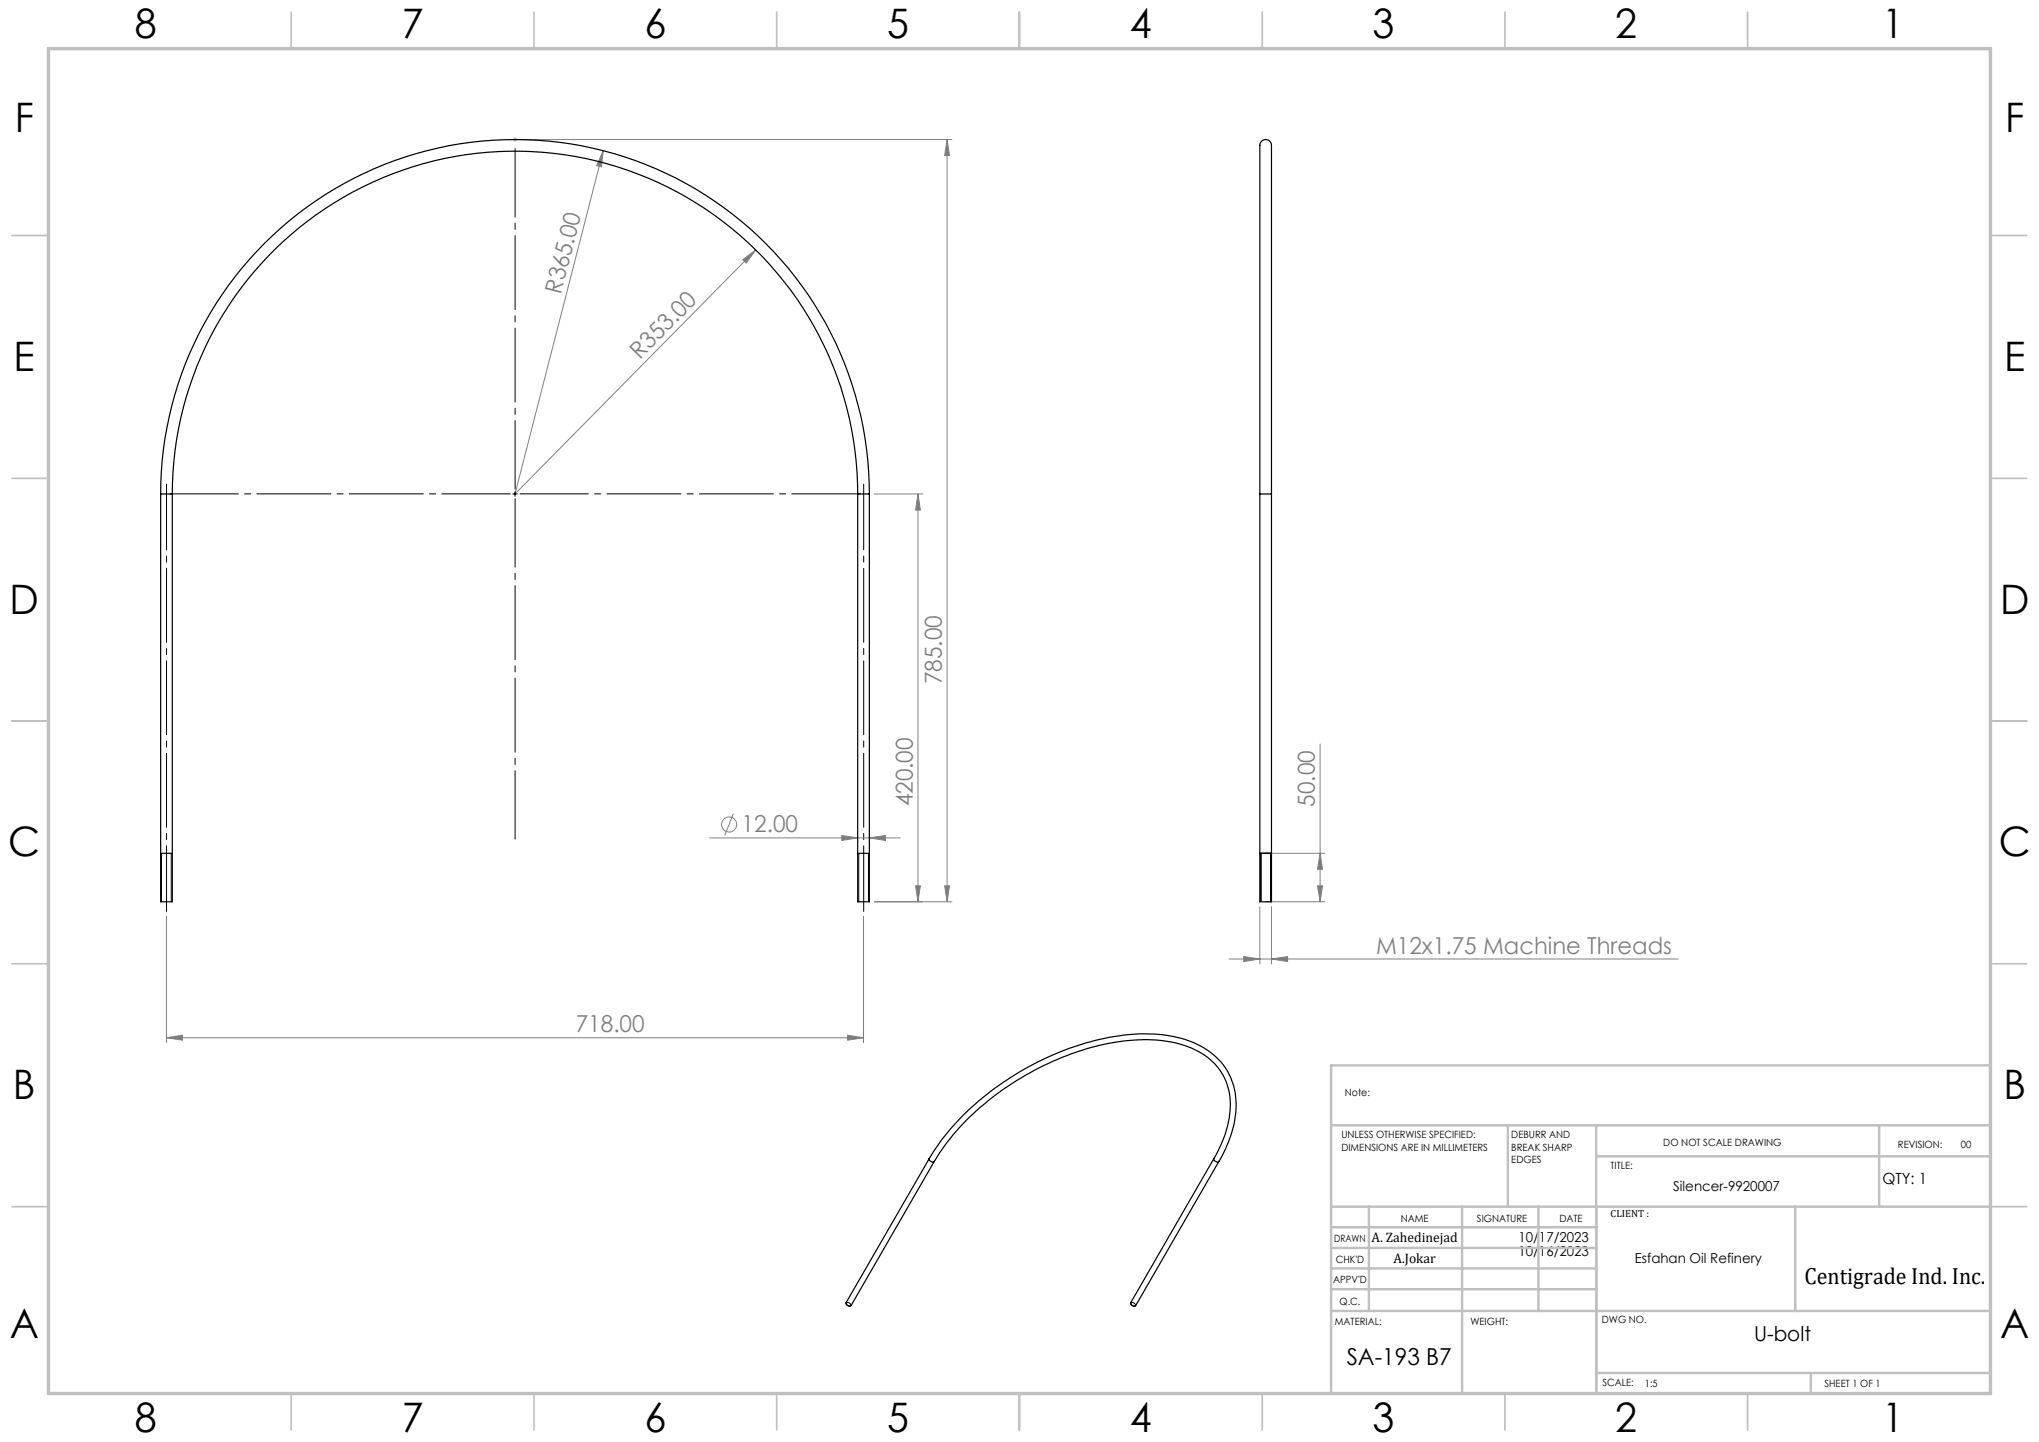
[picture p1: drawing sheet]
<svg xmlns="http://www.w3.org/2000/svg" width="420mm" height="297mm" viewBox="0 0 420 297" stroke-linecap="round" stroke-linejoin="round" font-family="sans-serif">
<g fill="none" stroke="#808080" stroke-width=".21">
<path d="M107.1 28.7h89M124.2 31l-.3 3.4-1-.3zM124.2 31l-18.1 70.7 49.6-50.2M195.1 28.7l.5 3.3h-1zM195.1 28.7v157M153 53.5l2.7-2-2 2.7zM180.1 101.7h10M189.1 101.7l.5 3.4h-1zM189.1 101.7v84M271.9 153.2v32.5M146.2 172.6h39.2M151.1 167.6l-1.8 4.4"/>
<path d="M173.4 172.1l3.3 .5-3.3 .5zM179.1 172.6l3.3-.5v1zM260.7 175.8h12.2M271.9 175.8l.5 3.2h-1zM34.3 188.7v26M177.9 188.7v26M188.6 182.5h1l-.5 3.2zM194.6 182.5h1l-.5 3.2zM196.1 185.7h-16M253.2 197.5h92.5M256.2 197l3.3 .5-3.3 .5zM259.5 186.8v11.7"/>
<path d="M260.7 185.7h12.2M261.9 197.5l3.3-.5v1zM261.9 186.8v11.7M271.4 182.5h1l-.5 3.2zM34.3 213.7l3.3-.5v1zM34.3 213.7h143.6M174.6 213.2l3.3 .5-3.3 .5z"/>
<circle cx="150.2" cy="169.8" r="1.55"/>
</g>
<path d="M105.6 28.7h1M105.7 28.4l.7 .7M106.1 28.3v.9M106.4 28.4l-.7 .7" fill="none" stroke="#c0c0c0" stroke-width=".21"/>
<path d="M105.6 101.7h1M106.1 101.2v1M33.3 175.8v9.9M35.3 175.8v9.9M176.9 175.8v9.9M178.9 175.8v9.9M259.7 175.8v9.9M261.7 175.8v9.9M174.4 268.3a.52 .52 0 0 1 .6 .1 .52 .52 0 0 1 .2 .6l-.6-.1-.3-.4zM233 268.4a.52 .52 0 0 1 .6 0 .52 .52 0 0 1 .2 .6l-.5-.1-.3-.4z" fill="none" stroke="#000" stroke-width=".21"/>
<path d="M34.3 99.7v88M177.9 99.7v88" fill="none" stroke="#000" stroke-width=".21" stroke-dasharray="15.2 1.3 1.3 1.3" stroke-dashoffset="1.7"/>
<g fill="none" stroke="#c0c0c0" stroke-width=".35">
<path d="M60 2.5v7.5M110 2.5v7.5M160 2.5v7.5M210 2.5v7.5M260 2.5v7.5M310 2.5v7.5M360 2.5v7.5M2.5 48.5h7.5M410 48.5h7.5M2.5 98.5h7.5M410 98.5h7.5M2.5 148.5h7.5"/>
<path d="M410 148.5h7.5M2.5 198.5h7.5M410 198.5h7.5M2.5 248.5h7.5M410 248.5h7.5M60 287v7.5M110 287v7.5M160 287v7.5M210 287v7.5M260 287v7.5M310 287v7.5M360 287v7.5"/>
</g>
<g fill="none" stroke="#c0c0c0" stroke-width=".5">
<path d="M410 219.4h-135.8v67.4M274.2 231.8h135.8M310.6 231.8v16.7M328.8 231.8v55.2M328.8 238.2h81.2M387.1 231.8v16.7M274.2 248.5h135.8M274.2 257h54.6M274.2 252.8h54.6M282 248.5v21.5M301.2 248.5v38.3M316.9 248.5v21.5"/>
<path d="M369.8 248.5v21.5M274.2 265.5h54.6M274.2 261.3h54.6M274.2 270h135.8M328.8 282.8h81.2M373 282.8v4.2"/>
</g>
<path d="M10 10h400v277h-400z" fill="none" stroke="#c0c0c0" stroke-width=".7"/>
<path d="M33.1 175.8h2.4M176.7 175.8h2.4M259.5 175.8h2.4" fill="none" stroke="#000" stroke-width=".25"/>
<path d="M105.1 101.7h-70.1M106.1 102.7v70.1M106.1 100.7v-70.1M107.1 101.7h70.1" fill="none" stroke="#000" stroke-width=".21" stroke-dasharray="15.2 1.3 1.3 1.3" stroke-dashoffset="1.1"/>
<g fill="#808080">
<path d="M153 53.5l2.7-2-2 2.7z"/>
<path d="M124.2 31l-.3 3.4-1-.3z"/>
<path d="M195.1 28.7l.5 3.3h-1zM194.6 182.5h1l-.5 3.2z"/>
<path d="M34.3 213.7l3.3-.5v1zM174.6 213.2l3.3 .5-3.3 .5z"/>
<path d="M261.9 197.5l3.3-.5v1zM256.2 197l3.3 .5-3.3 .5z"/>
<path d="M179.1 172.6l3.3-.5v1zM173.4 172.1l3.3 .5-3.3 .5z"/>
<path d="M271.4 182.5h1l-.5 3.2zM271.9 175.8l.5 3.2h-1z"/>
<path d="M188.6 182.5h1l-.5 3.2zM189.1 101.7l.5 3.4h-1z"/>
</g>
<g fill="none" stroke="#000" stroke-width=".25">
<path d="M33.1 101.7a73 73 0 0 1 73-73 73 73 0 0 1 73 73M33.1 101.7v84h2.4v-84M33.1 101.7h2.4M35.5 101.7a70.6 70.6 0 0 1 70.6-70.6 70.6 70.6 0 0 1 70.6 70.6M176.7 101.7v84h2.4v-84M176.7 101.7h2.4M259.5 101.7v-70.9a1.84 1.84 0 0 1 .9-2 1.32 1.32 0 0 1 1.5 1.7v71.2M259.5 101.7v84h2.4v-84M259.5 101.7h2.4M191.4 238.6a53.4 53.4 0 0 1 21.6-19.5 49.7 49.7 0 0 1 24.7-6.1 20.1 20.1 0 0 1 12.9 4.8 13.9 13.9 0 0 1 3.6 13.5 26.8 26.8 0 0 1-3.1 7.9M191.4 238.6l-17.1 29.7a.68 .68 0 0 0 1 .6l17.1-29.7M191.4 238.6a.68 .68 0 0 0 1 .6"/>
<path d="M250 238.6a20.5 20.5 0 0 0 3.2-13.7 12.5 12.5 0 0 0-8.4-9.3 30.9 30.9 0 0 0-17.4-.5 57.9 57.9 0 0 0-32.7 20.8l-2.3 3.3M250 238.6l-17.1 29.7a.68 .68 0 0 0 1 .6l17.2-29.7M250 238.6a.68 .68 0 0 0 1.1 .6"/>
</g>
<g font-size="8.4">
<text x="27.7" y="7.9">8</text>
<text x="82.7" y="7.9">7</text>
<text x="132.7" y="7.9">6</text>
<text x="182.7" y="7.9">5</text>
<text x="232.7" y="7.9">4</text>
<text x="282.7" y="7.9">3</text>
<text x="332.7" y="7.9">2</text>
<text x="387.7" y="7.9">1</text>
<text x="3" y="27.1">F</text>
<text x="413" y="27.1">F</text>
<text x="2.8" y="76.4">E</text>
<text x="412.8" y="76.4">E</text>
<text x="2" y="126.4">D</text>
<text x="412" y="126.4">D</text>
<text x="1.7" y="176.4">C</text>
<text x="411.7" y="176.4">C</text>
<text x="2.7" y="226.4">B</text>
<text x="412.7" y="226.4">B</text>
<text x="2" y="275.6">A</text>
<text x="412" y="275.6">A</text>
<text x="27.7" y="294.9">8</text>
<text x="82.7" y="294.9">7</text>
<text x="132.7" y="294.9">6</text>
<text x="182.7" y="294.9">5</text>
<text x="232.7" y="294.9">4</text>
<text x="282.7" y="294.9">3</text>
<text x="332.7" y="294.9">2</text>
<text x="387.7" y="294.9">1</text>
</g>
<g font-size="4.8" fill="#808080">
<text x="115.5" y="60.7" transform="rotate(-76 115.5 60.7)">R365.00</text>
<text x="131.8" y="74.1" transform="rotate(-45 131.8 74.1)">R353.00</text>
<text x="194" y="140.9" transform="rotate(-90 194 140.9)">785.00</text>
<text x="188" y="166.1" transform="rotate(-90 188 166.1)">420.00</text>
<text x="270.8" y="166.2" transform="rotate(-90 270.8 166.2)">50.00</text>
<text x="152.8" y="171.4">12.00</text>
<text x="283.4" y="196.4">M12x1.75 Machine Threads</text>
<text x="118.6" y="212.6">718.00</text>
</g>
<g font-size="4.8">
<text x="371.7" y="264.5">Centigrade Ind. Inc.</text>
<text x="277.4" y="281.1">SA-193 B7</text>
</g>
<text font-size="4.2" x="361.3" y="276.1">U-bolt</text>
<text font-size="3.2" x="387.7" y="243.9">QTY: 1</text>
<g font-size="2.8">
<text x="344.7" y="245.3">Silencer-9920007</text>
<text x="282.5" y="255.9">A. Zahedinejad</text>
<text x="312.8" y="255.9">10/17/2023</text>
<text x="287" y="260.1">A.Jokar</text>
<text x="312.8" y="258.7">10/16/2023</text>
<text x="336.7" y="260.1">Esfahan Oil Refinery</text>
</g>
<g font-size="2.1">
<text x="277" y="225.8">Note:</text>
<text x="276.3" y="234.5">UNLESS OTHERWISE SPECIFIED:</text>
<text x="276.3" y="237">DIMENSIONS ARE IN MILLIMETERS</text>
<text x="311.3" y="234.5">DEBURR AND</text>
<text x="311.3" y="237">BREAK SHARP</text>
<text x="311.3" y="239.5">EDGES</text>
<text x="342.6" y="235.9">DO NOT SCALE DRAWING</text>
<text x="391" y="236.5">REVISION:</text>
<text x="403.9" y="236.5">00</text>
<text x="331.8" y="240.8">TITLE:</text>
<text x="288.5" y="251.7">NAME</text>
<text x="304.2" y="251.7">SIGNATURE</text>
<text x="321.2" y="251.7">DATE</text>
<text x="331.8" y="250.7">CLIENT :</text>
<text x="274.8" y="255.8">DRAWN</text>
<text x="275.1" y="260.1">CHK'D</text>
<text x="274.6" y="264.2">APPV'D</text>
<text x="275.9" y="268.7">Q.C.</text>
<text x="275" y="273">MATERIAL:</text>
<text x="302.9" y="273">WEIGHT:</text>
<text x="330" y="272.5">DWG NO.</text>
<text x="330.1" y="285.6">SCALE:</text>
<text x="338.8" y="285.6">1:5</text>
<text x="375.8" y="285.6">SHEET 1 OF 1</text>
</g>
</svg>
